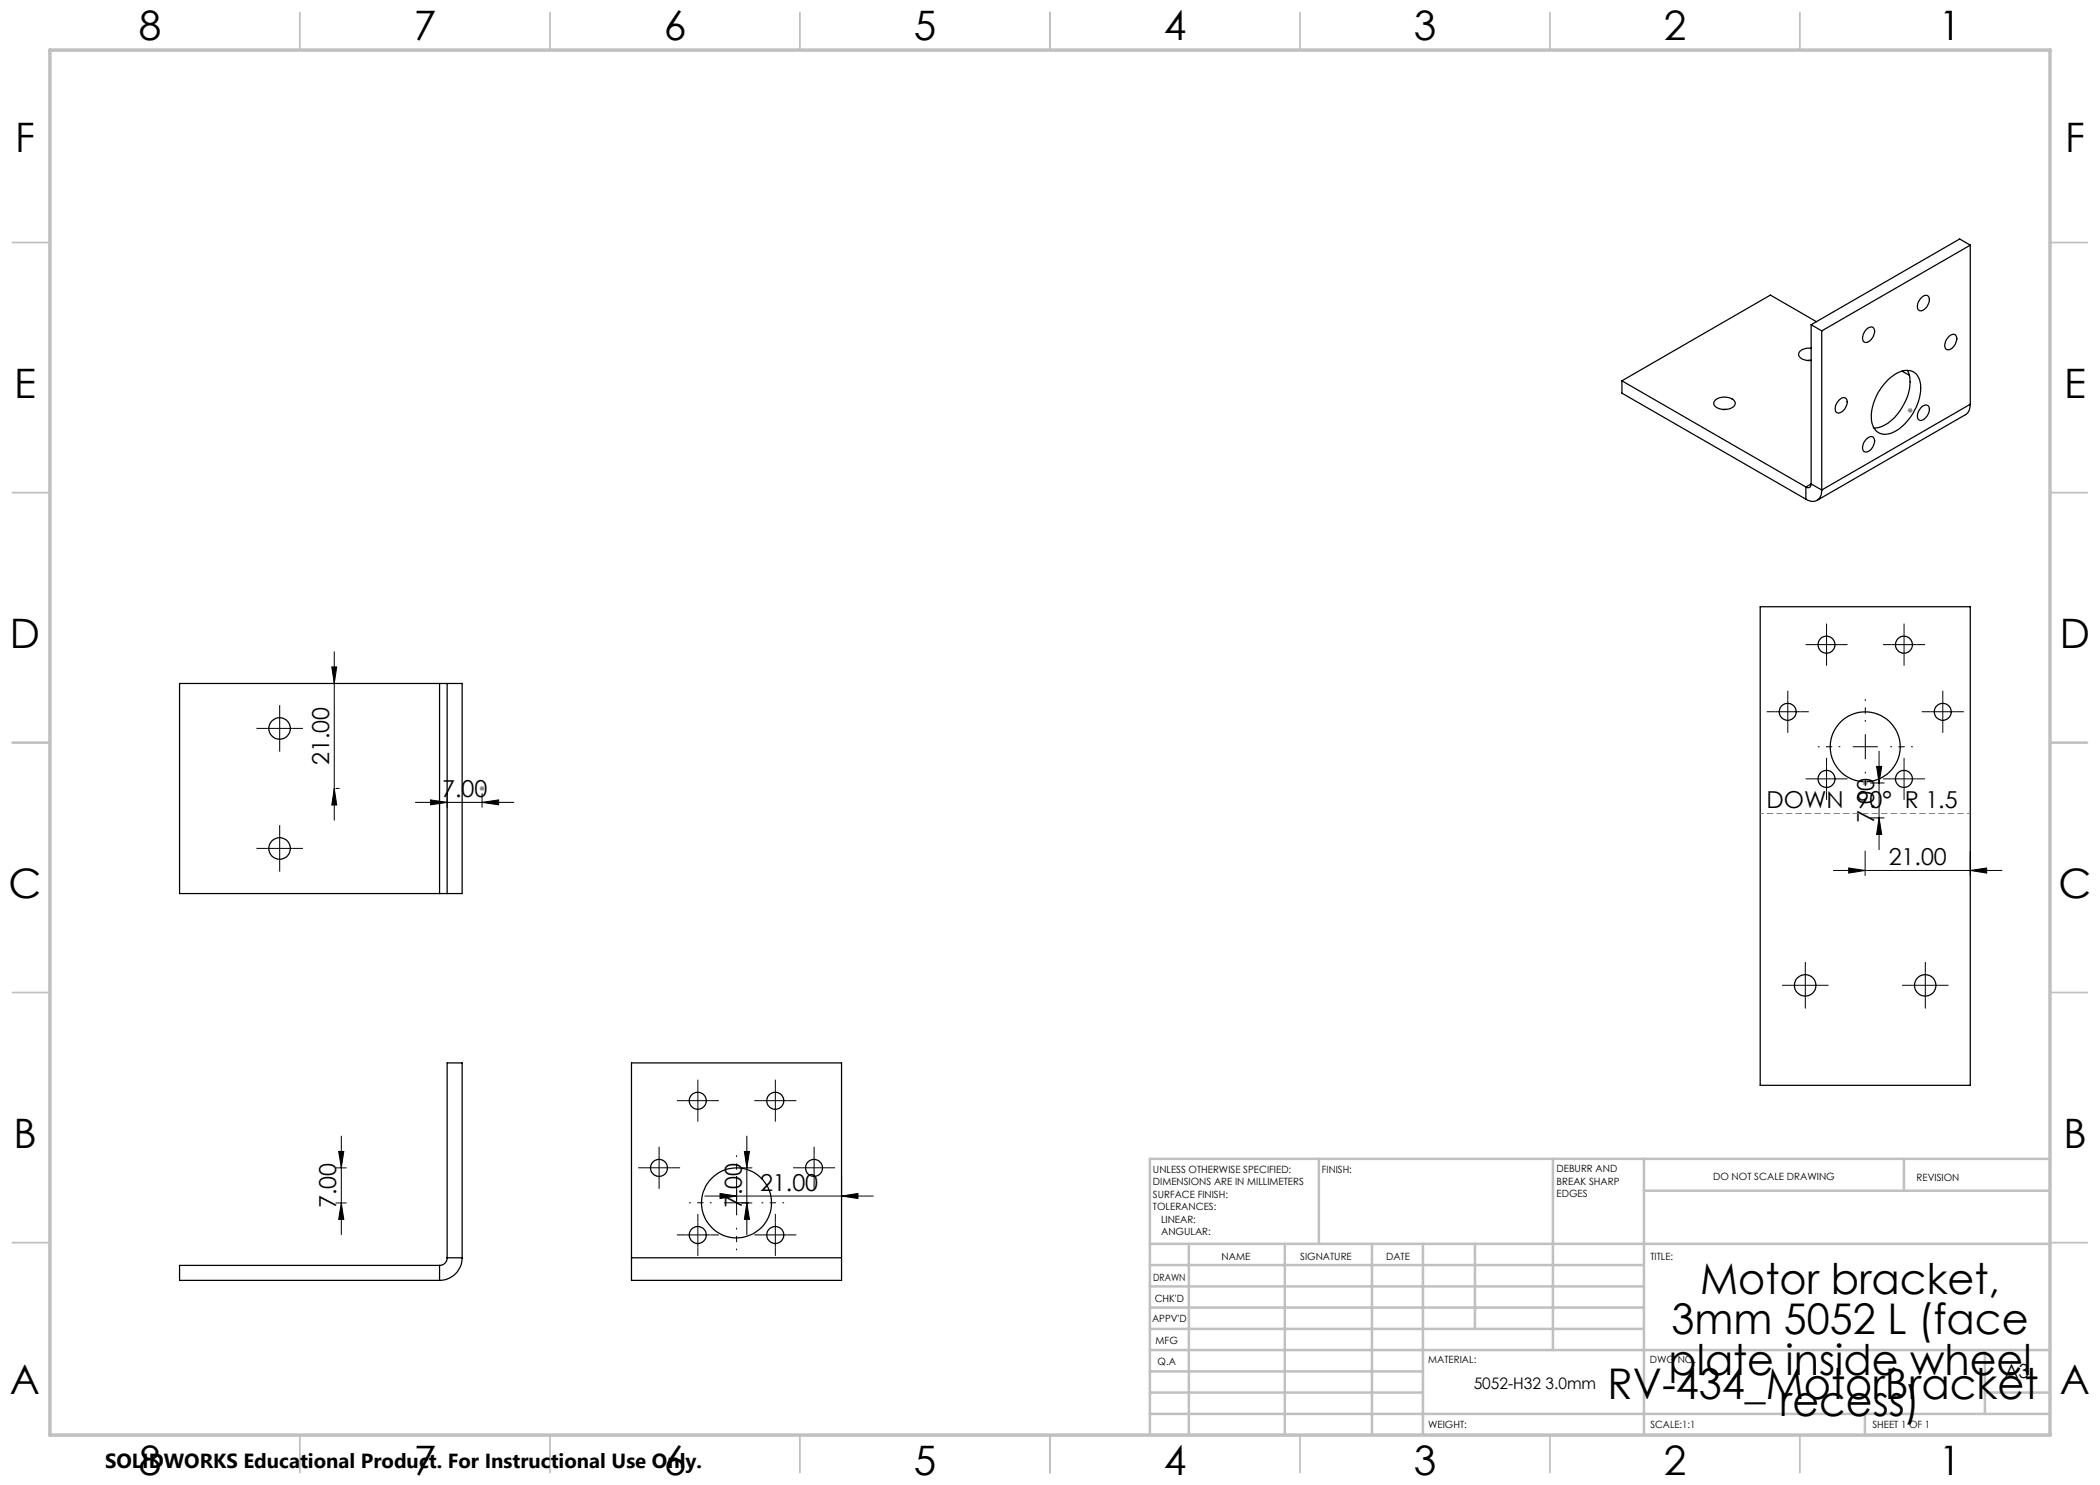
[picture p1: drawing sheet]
<svg xmlns="http://www.w3.org/2000/svg" width="420mm" height="297mm" viewBox="0 0 420 297" stroke-linecap="round" stroke-linejoin="round" font-family="sans-serif">
<g fill="none" stroke="#000" stroke-width=".25">
<path d="M384.4 59.5a.84 .84 0 0 1 1-.4 .84 .84 0 0 1 .5 1.1 2.22 2.22 0 0 1-1.9 2 1.45 1.45 0 0 1 0-2.3zM394.1 49l-2.2-1.2-29.7 17.1M394.1 49l-29.8 17.2M394.1 49v31.9M324.4 76.2l36.8 21.2M324.4 76.2v2.4l36.8 21.2M362.2 69.6a2.55 2.55 0 0 0-2.4 1 1.35 1.35 0 0 0 1.4 1.5h1h-.7M362.2 64.9l2.1 1.3M362.2 64.9v31.9M363.3 64.3l-9.2-5.3-29.7 17.2M364.3 66.2v31.8M373.4 65.8a.83 .83 0 0 1 .8-.4 .83 .83 0 0 1 .7 .6 2.25 2.25 0 0 1-1.9 2.5 1.19 1.19 0 0 1-.3-1.7z"/>
<path d="M377.5 76a5.3 5.3 0 0 1 4.7-1.8 3.5 3.5 0 0 1 1.9 3.9 10.8 10.8 0 0 1-5.7 8.5 2.8 2.8 0 0 1-4.1-2.5 10.6 10.6 0 0 1 3.2-8.1zM380.4 74.2l1.5 .9M381.5 74.1a6.7 6.7 0 0 1-.5 6.2 8.9 8.9 0 0 1-5.6 5.3h-.6M389.8 67.3a.84 .84 0 0 1 1.1-.4 .84 .84 0 0 1 .4 1.1 2.14 2.14 0 0 1-1.9 2 1.22 1.22 0 0 1-.3-1.7zM343 80a2.94 2.94 0 0 1 4 .3 1.2 1.2 0 0 1-1.3 1.5 2.55 2.55 0 0 1-2.9-1v-.4zM344.6 81.9h.7M361.2 97.4v2.4M362.2 96.8a.65 .65 0 0 1-.3 .7 .65 .65 0 0 1-.7-.1M362.2 96.8l2.1 1.2M362.2 96.8l-1 .6M364.3 98a1.93 1.93 0 0 1-.9 2.1 1.93 1.93 0 0 1-2.2-.3M367.7 80.1a.96 .96 0 0 1 1.7-.2 2.14 2.14 0 0 1-1.9 2.7 1.26 1.26 0 0 1-.2-2z"/>
<path d="M373.4 87.7a.84 .84 0 0 1 1.1-.3 .84 .84 0 0 1 .4 1 1.85 1.85 0 0 1-2.1 1.9 1.9 1.9 0 0 1 .6-2.6zM384.4 81.4a.85 .85 0 0 1 1.1-.4 .85 .85 0 0 1 .4 1.1 2.23 2.23 0 0 1-1.9 2 1.45 1.45 0 0 1 0-2.3zM394.1 80.9l-.2 1.1-.3 .5-.5 .4-29.7 17.2M394.1 80.9l-29.8 17.1M87.9 136.7h1.5M87.9 136.7v42M87.9 136.7h-52v42h52M89.4 136.7h3v42h-3M89.4 136.7v42M352 121.4h42.1v95.7h-42.1zM87.9 178.7h1.5M87.9 253.1v3"/>
<path d="M87.9 253.1h-52v3h52M89.4 251.6a1.51 1.51 0 0 1-1.5 1.5M89.4 251.6h3M89.4 251.6v-39h3v39M92.4 251.6a4.5 4.5 0 0 1-4.5 4.5M126.3 251.6v4.5h42v-4.5M126.3 251.6h42M126.3 251.6v-39h42v39"/>
<circle cx="365.3" cy="128.9" r="1.7"/>
<circle cx="380.8" cy="128.9" r="1.7"/>
<circle cx="55.9" cy="145.7" r="2.15"/>
<circle cx="357.5" cy="142.4" r="1.69"/>
<circle cx="365.3" cy="155.8" r="1.7"/>
<circle cx="373" cy="149.4" r="7"/>
<circle cx="380.8" cy="155.8" r="1.7"/>
<circle cx="388.6" cy="142.4" r="1.69"/>
<circle cx="55.9" cy="169.7" r="2.16"/>
<circle cx="361" cy="197.1" r="2.14"/>
<circle cx="385.1" cy="197.1" r="2.15"/>
<circle cx="131.8" cy="233.6" r="1.7"/>
<circle cx="139.6" cy="220.2" r="1.69"/>
<circle cx="155" cy="220.2" r="1.69"/>
<circle cx="162.8" cy="233.6" r="1.7"/>
<circle cx="139.6" cy="247" r="1.69"/>
<circle cx="147.3" cy="240.6" r="7"/>
<circle cx="155" cy="247" r="1.69"/>
</g>
<g fill="none" stroke="#000" stroke-width=".2">
<path d="M66.4 133.4h.9l-.4 3.3zM66.9 130.3v33.7M67.2 136.7h.6M66.9 157.7l.4 3.3h-.9zM67.2 157.7h.6M86.1 160l3.3 .5-3.3 .5zM89.4 158.7v2.8M96.4 158.7v2.8M374.1 156.6h2.7M375.3 153.3h1l-.5 3.3zM375.8 150.2v19.7M83.1 160.5h19.7"/>
<path d="M96.4 160.5l3.3-.5v1zM366.7 174.1h33.7M369.7 173.6l3.3 .5-3.3 .5zM373 170.2v4.9M374.1 163.6h2.7M375.8 163.6l.5 3.3h-1zM394.1 174.1l3.2-.5v1zM394.1 170.2v4.9M67.2 233.6h2.1M67.7 230.3h1.1l-.5 3.3zM68.3 227.2v19.7M141 239.2h33.7"/>
<path d="M144 238.7l3.3 .5-3.3 .5zM147.3 235.3v4.9M148.3 233.6h2.1M148.9 230.3h1l-.5 3.3zM149.4 227.2v19.7M168.3 239.2l3.3-.5v1zM168.3 235.3v4.9M67.2 240.6h2.1M68.3 240.6l.5 3.3h-1.1zM148.3 240.6h2.1M149.4 240.6l.5 3.3h-1z"/>
</g>
<g fill="none" stroke="#c0c0c0" stroke-width=".35">
<path d="M60 2.5v7.5M110 2.5v7.5M160 2.5v7.5M210 2.5v7.5M260 2.5v7.5M310 2.5v7.5M360 2.5v7.5M2.5 48.5h7.5M410 48.5h7.5M2.5 98.5h7.5M410 98.5h7.5M2.5 148.5h7.5"/>
<path d="M410 148.5h7.5M2.5 198.5h7.5M410 198.5h7.5M2.5 248.5h7.5M410 248.5h7.5M60 287v7.5M110 287v7.5M160 287v7.5M210 287v7.5M260 287v7.5M310 287v7.5M360 287v7.5"/>
</g>
<g fill="none" stroke="#c0c0c0" stroke-width=".5">
<path d="M263.8 231.8v17M310.6 231.8v38.2M328.8 231.8v55.2M328.8 238.2h81.2M380.8 231.8v6.4M410 231.8h-180v55.2M230 248.8h180M230 257.3h98.8M230 253h98.8M237.8 248.8v38.2M257 248.8v38.2M274.4 248.8v38.2"/>
<path d="M284.6 248.8v38.2M295 248.8v17M230 265.8h98.8M230 261.5h98.8M230 278.5h54.6M230 274.3h54.6M230 270h180M397 278.5h13M397 270v12.8M230 282.8h180M373 282.8v4.2"/>
</g>
<path d="M10 10h400v277h-400z" fill="none" stroke="#c0c0c0" stroke-width=".7"/>
<g fill="#000">
<path d="M66.4 133.4h.9l-.4 3.3zM66.9 157.7l.4 3.3h-.9zM375.3 153.3h1l-.5 3.3zM86.1 160l3.3 .5-3.3 .5zM96.4 160.5l3.3-.5v1zM369.7 173.6l3.3 .5-3.3 .5zM375.8 163.6l.5 3.3h-1zM394.1 174.1l3.2-.5v1zM67.7 230.3h1.1l-.5 3.3zM144 238.7l3.3 .5-3.3 .5zM148.9 230.3h1l-.5 3.3zM168.3 239.2l3.3-.5v1z"/>
<path d="M68.3 240.6l.5 3.3h-1.1zM149.4 240.6l.5 3.3h-1z"/>
</g>
<path d="M381.5 82.1h1M381.7 81.7l.7 .7M382 81.6v1M382.4 81.7l-.7 .7M95.9 157.7h1M96.1 157.3l.7 .7M96.4 157.2v1M96.8 157.3l-.7 .7M372.5 156.6h1.1M372.7 156.2l.7 .7M373 156.1v1M373.4 156.2l-.7 .7" fill="none" stroke="#808080" stroke-width=".2"/>
<g fill="none" stroke="#000" stroke-width=".2" stroke-dasharray="15.2 1.3 1.3 1.3" stroke-linecap="butt">
<path d="M357.6 139.8v-1.7M362.8 128.9h-1.7M365.3 128.9v-2.5M365.3 128.9h-2.5M365.3 128.9v2.5M365.3 128.9h2.5M365.3 126.4v-1.7M365.3 131.4v1.7M367.8 128.9h1.7M378.3 128.9h-1.7M380.8 128.9v-2.5M380.8 128.9h-2.5"/>
<path d="M380.8 128.9v2.5M380.8 128.9h2.5M380.8 126.4v-1.7M380.8 131.4v1.7M383.3 128.9h1.7M388.6 139.8v-1.7M53.4 145.7h-2.1M55.9 145.7v-2.5M55.9 145.7h-2.5M55.9 145.7v2.5M55.9 145.7h2.5M55.9 143.2v-2.2"/>
<path d="M55.9 148.2v2.1M58.4 145.7h2.2M355.1 142.3h-1.7M357.6 142.3v-2.5M357.6 142.3h-2.5M357.6 142.3v2.5M357.6 142.3h2.5M357.6 144.8v1.7M360.1 142.3h1.7M362.8 155.8h-1.7M365.3 155.8v-2.5M365.3 155.8h-2.5"/>
<path d="M365.3 155.8v2.5M365.3 155.8h2.5M365.3 153.3v-1.7M365.3 158.3v1.7M367.8 155.8h1.7M373.1 149.3v-2.5M373.1 149.3h-2.5M373.1 149.3v2.5M373.1 149.3h2.5M378.3 155.8h-1.7M380.8 155.8v-2.5M380.8 155.8h-2.5"/>
<path d="M380.8 155.8v2.5M380.8 155.8h2.5M380.8 153.3v-1.7M380.8 158.3v1.7M383.3 155.8h1.7M386.1 142.3h-1.7M388.6 142.3v-2.5M388.6 142.3h-2.5M388.6 142.3v2.5M388.6 142.3h2.5M388.6 144.8v1.7M391.1 142.3h1.7"/>
<path d="M53.4 169.7h-2.1M55.9 169.7v-2.5M55.9 169.7h-2.5M55.9 169.7v2.5M55.9 169.7h2.5M55.9 167.2v-2.2M55.9 172.2v2.1M58.4 169.7h2.2M358.6 197.1h-2.2M361.1 197.1v-2.5M361.1 197.1h-2.5M361.1 197.1v2.5"/>
<path d="M361.1 197.1h2.5M361.1 194.6v-2.2M361.1 199.6v2.1M363.6 197.1h2.1M382.6 197.1h-2.2M385.1 197.1v-2.5M385.1 197.1h-2.5M385.1 197.1v2.5M385.1 197.1h2.5M385.1 194.6v-2.2M385.1 199.6v2.1M387.6 197.1h2.1"/>
<path d="M139.6 217.6v-1.7M155.1 217.6v-1.7M129.3 233.6h-1.7M131.8 233.6v-2.5M131.8 233.6h-2.5M131.8 233.6v2.5M131.8 233.6h2.5M131.8 231.1v-1.7M131.8 236.1v1.7M134.3 233.6h1.7M137.1 220.1h-1.7M139.6 220.1v-2.5"/>
<path d="M139.6 220.1h-2.5M139.6 220.1v2.5M139.6 220.1h2.5M139.6 222.6v1.7M142.1 220.1h1.7M152.6 220.1h-1.7M155.1 220.1v-2.5M155.1 220.1h-2.5M155.1 220.1v2.5M155.1 220.1h2.5M155.1 222.6v1.7M157.6 220.1h1.7"/>
<path d="M160.3 233.6h-1.7M162.8 233.6v-2.5M162.8 233.6h-2.5M162.8 233.6v2.5M162.8 233.6h2.5M162.8 231.1v-1.7M162.8 236.1v1.7M165.3 233.6h1.7M137.1 247h-1.7M139.6 247v-2.5M139.6 247h-2.5M139.6 247v2.5"/>
<path d="M139.6 247h2.5M139.6 244.5v-1.7M139.6 249.5v1.7M142.1 247h1.7M147.3 240.6v-2.5M147.3 240.6h-2.5M147.3 240.6v2.5M147.3 240.6h2.5M152.6 247h-1.7M155.1 247v-2.5M155.1 247h-2.5M155.1 247v2.5"/>
<path d="M155.1 247h2.5M155.1 244.5v-1.7M155.1 249.5v1.7M157.6 247h1.7"/>
</g>
<path d="M368.1 149.3h-4.5M373.1 144.3v-4.5M373.1 154.3v4.5M378.1 149.3h4.5M147.3 235.6v-4.5M142.3 240.6h-4.5M147.3 245.6v4.5M152.3 240.6h4.5" fill="none" stroke="#000" stroke-width=".2" stroke-dasharray="15.2 1.3 1.3 1.3" stroke-dashoffset="14.9" stroke-linecap="butt"/>
<path d="M352.1 162.7h42" fill="none" stroke="#808080" stroke-width=".2" stroke-dasharray="1.3 .6" stroke-dashoffset=".6" stroke-linecap="butt"/>
<g font-size="8.5">
<text x="340" y="258.8">Motor bracket,</text>
<text x="334.3" y="266.9">3mm 5052 L (face</text>
<text x="333.7" y="275">plate inside wheel</text>
<text x="321.5" y="279.7">RV-434_MotorBracket</text>
<text x="356" y="283.1">recess)</text>
</g>
<g font-size="8.1">
<text x="27.7" y="8">8</text>
<text x="82.7" y="8">7</text>
<text x="132.7" y="8">6</text>
<text x="182.7" y="8">5</text>
<text x="232.7" y="8">4</text>
<text x="282.7" y="8">3</text>
<text x="332.7" y="8">2</text>
<text x="387.7" y="8">1</text>
<text x="3" y="30.4">F</text>
<text x="413" y="30.4">F</text>
<text x="2.8" y="79.6">E</text>
<text x="412.8" y="79.6">E</text>
<text x="2" y="129.6">D</text>
<text x="412" y="129.6">D</text>
<text x="1.7" y="179.6">C</text>
<text x="411.7" y="179.6">C</text>
<text x="2.7" y="229.6">B</text>
<text x="412.7" y="229.6">B</text>
<text x="2" y="278.9">A</text>
<text x="412" y="278.9">A</text>
<text x="27.7" y="295">8</text>
<text x="82.7" y="295">7</text>
<text x="132.7" y="295">6</text>
<text x="182.7" y="295">5</text>
<text x="232.7" y="295">4</text>
<text x="282.7" y="295">3</text>
<text x="332.7" y="295">2</text>
<text x="387.7" y="295">1</text>
</g>
<g font-size="4.7">
<text x="65.9" y="153" transform="rotate(-90 65.9 153)">21.00</text>
<text x="88.4" y="159.4">7.00</text>
<text x="353.3" y="161.7">DOWN 90° R 1.5</text>
<text x="374.8" y="164.6" transform="rotate(-90 374.8 164.6)">7.00</text>
<text x="377.7" y="173.1">21.00</text>
<text x="152" y="238.2">21.00</text>
<text x="67.3" y="241.6" transform="rotate(-90 67.3 241.6)">7.00</text>
<text x="148.4" y="241.6" transform="rotate(-90 148.4 241.6)">7.00</text>
</g>
<text font-size="4.1" x="21" y="293.7">SOLIDWORKS Educational Product. For Instructional Use Only.</text>
<text font-size="3.9" x="400.9" y="275.5">A3</text>
<text font-size="3.2" x="294.7" y="277.9">5052-H32 3.0mm</text>
<g font-size="2">
<text x="230.6" y="234.6">UNLESS OTHERWISE SPECIFIED:</text>
<text x="230.6" y="237.1">DIMENSIONS ARE IN MILLIMETERS</text>
<text x="230.6" y="239.6">SURFACE FINISH:</text>
<text x="264.4" y="234.6">FINISH:</text>
<text x="311.3" y="234.5">DEBURR AND</text>
<text x="311.3" y="237">BREAK SHARP</text>
<text x="311.3" y="239.5">EDGES</text>
<text x="342.6" y="236">DO NOT SCALE DRAWING</text>
<text x="383.3" y="236.2">REVISION</text>
<text x="230.6" y="242.1">TOLERANCES:</text>
<text x="232.2" y="244.6">LINEAR:</text>
<text x="232.2" y="247.1">ANGULAR:</text>
<text x="244.3" y="252">NAME</text>
<text x="260" y="251.9">SIGNATURE</text>
<text x="277.2" y="251.9">DATE</text>
<text x="330.1" y="251.9">TITLE:</text>
<text x="230.6" y="256.1">DRAWN</text>
<text x="230.9" y="260.3">CHK'D</text>
<text x="230.4" y="264.4">APPV'D</text>
<text x="231.1" y="268.8">MFG</text>
<text x="231.5" y="273">Q.A</text>
<text x="285.6" y="272.5">MATERIAL:</text>
<text x="330" y="272.5">DWG NO.</text>
<text x="285.6" y="285.5">WEIGHT:</text>
<text x="330.1" y="285.6">SCALE:1:1</text>
<text x="374.5" y="285.6">SHEET 1 OF 1</text>
</g>
</svg>
